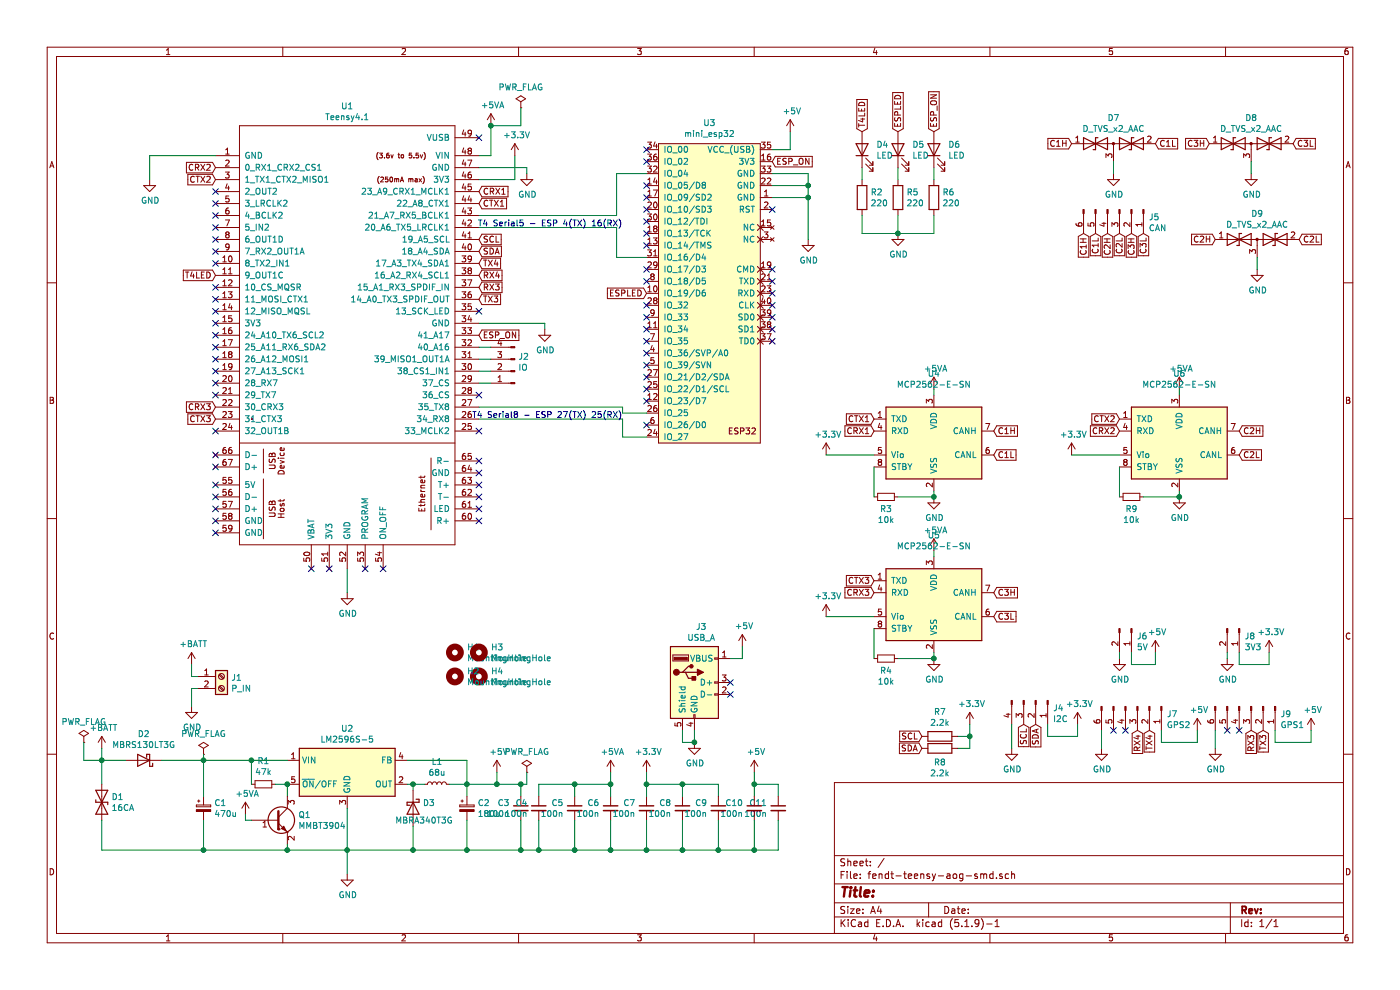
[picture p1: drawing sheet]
EESchema Schematic File Version 4
EELAYER 30 0
EELAYER END
$Descr A4 11693 8268
encoding utf-8
Sheet 1 1
Title ""
Date ""
Rev ""
Comp ""
Comment1 ""
Comment2 ""
Comment3 ""
Comment4 ""
$EndDescr
$Comp
L teensy:Teensy4.1 U1
U 1 1
P 2900 3450
F 0 "U1" H 2900 6015 50  0000 C CNN
F 1 "Teensy4.1" H 2900 5924 50  0000 C CNN
F 2 "teensy:Teensy41" H 2500 3850 50  0001 C CNN
F 3 "" H 2500 3850 50  0001 C CNN
	1    2900 3450
	1    0    0    -1  
$EndComp
NoConn ~ 4000 4350
NoConn ~ 4000 4250
NoConn ~ 4000 4150
NoConn ~ 4000 4050
NoConn ~ 4000 3950
NoConn ~ 4000 3850
NoConn ~ 1800 4450
NoConn ~ 1800 4350
NoConn ~ 1800 4250
NoConn ~ 1800 4150
NoConn ~ 1800 4050
NoConn ~ 1800 3900
NoConn ~ 1800 3800
$Comp
L power:+BATT #PWR01
U 1 1
P 850 6250
F 0 "#PWR01" H 850 6100 50  0001 C CNN
F 1 "+BATT" H 865 6423 50  0000 C CNN
F 2 "" H 850 6250 50  0001 C CNN
F 3 "" H 850 6250 50  0001 C CNN
	1    850  6250
	1    0    0    -1  
$EndComp
Wire Wire Line
	850  7100 850  6850
Wire Wire Line
	850  6250 850  6350
Connection ~ 850  6350
$Comp
L Device:CP_Small C2
U 1 1
P 3900 6750
F 0 "C2" H 3988 6796 50  0000 L CNN
F 1 "180u" H 3988 6705 50  0000 L CNN
F 2 "Capacitor_THT:CP_Radial_D8.0mm_P3.50mm" H 3900 6750 50  0001 C CNN
F 3 "~" H 3900 6750 50  0001 C CNN
	1    3900 6750
	1    0    0    -1  
$EndComp
Wire Wire Line
	850  6350 850  6550
Wire Wire Line
	850  6350 1050 6350
$Comp
L Device:D_Schottky D2
U 1 1
P 1200 6350
F 0 "D2" H 1200 6133 50  0000 C CNN
F 1 "MBRS130LT3G" H 1200 6224 50  0000 C CNN
F 2 "Diode_SMD:D_SMB_Handsoldering" H 1200 6350 50  0001 C CNN
F 3 "~" H 1200 6350 50  0001 C CNN
	1    1200 6350
	-1   0    0    1   
$EndComp
$Comp
L Device:D_TVS D1
U 1 1
P 850 6700
F 0 "D1" V 804 6780 50  0000 L CNN
F 1 "16CA" V 895 6780 50  0000 L CNN
F 2 "Diode_SMD:D_SMB_Handsoldering" H 850 6700 50  0001 C CNN
F 3 "~" H 850 6700 50  0001 C CNN
	1    850  6700
	0    1    1    0   
$EndComp
$Comp
L Device:C_Small C4
U 1 1
P 4500 6750
F 0 "C4" H 4408 6796 50  0000 R CNN
F 1 "100n" H 4408 6705 50  0000 R CNN
F 2 "Capacitor_SMD:C_0805_2012Metric_Pad1.18x1.45mm_HandSolder" H 4500 6750 50  0001 C CNN
F 3 "~" H 4500 6750 50  0001 C CNN
	1    4500 6750
	1    0    0    -1  
$EndComp
$Comp
L Device:L_Small L1
U 1 1
P 3650 6550
F 0 "L1" V 3835 6550 50  0000 C CNN
F 1 "68u" V 3744 6550 50  0000 C CNN
F 2 "Inductor_SMD:L_Fastron_PISR_Handsoldering" H 3650 6550 50  0001 C CNN
F 3 "~" H 3650 6550 50  0001 C CNN
	1    3650 6550
	0    -1   -1   0   
$EndComp
$Comp
L Device:D_Schottky D3
U 1 1
P 3450 6750
F 0 "D3" V 3404 6830 50  0000 L CNN
F 1 "MBRA340T3G" V 3550 6600 50  0000 L CNN
F 2 "Diode_SMD:D_SMA_Handsoldering" H 3450 6750 50  0001 C CNN
F 3 "~" H 3450 6750 50  0001 C CNN
	1    3450 6750
	0    1    1    0   
$EndComp
Wire Wire Line
	1700 6850 1700 7100
Wire Wire Line
	1700 6650 1700 6350
Wire Wire Line
	1350 6350 1700 6350
Wire Wire Line
	850  7100 1700 7100
Wire Wire Line
	2900 6750 2900 7100
Connection ~ 2900 7100
Wire Wire Line
	2900 7100 3450 7100
$Comp
L Device:CP_Small C1
U 1 1
P 1700 6750
F 0 "C1" H 1788 6796 50  0000 L CNN
F 1 "470u" H 1788 6705 50  0000 L CNN
F 2 "Capacitor_THT:CP_Radial_D8.0mm_P5.00mm" H 1700 6750 50  0001 C CNN
F 3 "~" H 1700 6750 50  0001 C CNN
	1    1700 6750
	1    0    0    -1  
$EndComp
Wire Wire Line
	3450 6900 3450 7100
Connection ~ 3450 7100
Wire Wire Line
	3450 7100 3900 7100
Wire Wire Line
	3400 6550 3450 6550
Wire Wire Line
	3450 6600 3450 6550
Connection ~ 3450 6550
Wire Wire Line
	3450 6550 3550 6550
Wire Wire Line
	3750 6550 3900 6550
Wire Wire Line
	3900 6550 3900 6650
Wire Wire Line
	3900 6850 3900 7100
Connection ~ 3900 7100
Wire Wire Line
	3400 6350 3900 6350
Wire Wire Line
	3900 6350 3900 6550
Connection ~ 3900 6550
Wire Wire Line
	2400 7050 2400 7100
Connection ~ 2400 7100
Wire Wire Line
	2400 7100 2900 7100
$Comp
L Device:R_Small R1
U 1 1
P 2200 6550
F 0 "R1" V 2004 6550 50  0000 C CNN
F 1 "47k" V 2095 6550 50  0000 C CNN
F 2 "Resistor_THT:R_Axial_DIN0207_L6.3mm_D2.5mm_P7.62mm_Horizontal" H 2200 6550 50  0001 C CNN
F 3 "~" H 2200 6550 50  0001 C CNN
	1    2200 6550
	0    1    1    0   
$EndComp
Wire Wire Line
	2400 6550 2400 6650
Wire Wire Line
	2100 6550 2100 6350
Connection ~ 2100 6350
Wire Wire Line
	2100 6350 2400 6350
Wire Wire Line
	2300 6550 2400 6550
Connection ~ 1700 6350
Wire Wire Line
	1700 6350 2100 6350
Connection ~ 1700 7100
Wire Wire Line
	1700 7100 2400 7100
Wire Wire Line
	3900 6550 4150 6550
Wire Wire Line
	4500 6550 4500 6650
Wire Wire Line
	4800 6650 4800 6550
Wire Wire Line
	4800 6550 4500 6550
Wire Wire Line
	5100 6650 5100 6550
Wire Wire Line
	5100 6550 4800 6550
Connection ~ 4800 6550
Wire Wire Line
	5100 7100 5100 6850
Wire Wire Line
	3900 7100 4350 7100
Wire Wire Line
	4800 6850 4800 7100
Connection ~ 4800 7100
Wire Wire Line
	4800 7100 5100 7100
Wire Wire Line
	4500 6850 4500 7100
Connection ~ 4500 7100
Wire Wire Line
	4500 7100 4800 7100
$Comp
L ESP32_mini:mini_esp32 U3
U 1 1
P 5900 1150
F 0 "U3" H 5925 1275 50  0000 C CNN
F 1 "mini_esp32" H 5925 1184 50  0000 C CNN
F 2 "ESP32_mini:ESP32_mini" H 6050 1250 50  0001 C CNN
F 3 "" H 6050 1250 50  0001 C CNN
	1    5900 1150
	1    0    0    -1  
$EndComp
$Comp
L power:+5V #PWR010
U 1 1
P 4150 6450
F 0 "#PWR010" H 4150 6300 50  0001 C CNN
F 1 "+5V" H 4165 6623 50  0000 C CNN
F 2 "" H 4150 6450 50  0001 C CNN
F 3 "" H 4150 6450 50  0001 C CNN
	1    4150 6450
	1    0    0    -1  
$EndComp
Wire Wire Line
	4150 6450 4150 6550
Connection ~ 4150 6550
Wire Wire Line
	4150 6550 4350 6550
Text GLabel 4000 1600 2    50   Input ~ 0
CRX1
Text GLabel 4000 1700 2    50   Input ~ 0
CTX1
Text GLabel 1800 1400 0    50   Input ~ 0
CRX2
Text GLabel 1800 1500 0    50   Input ~ 0
CTX2
Text GLabel 1800 3400 0    50   Input ~ 0
CRX3
Text GLabel 1800 3500 0    50   Input ~ 0
CTX3
Text GLabel 4000 2200 2    50   Input ~ 0
TX4
Text GLabel 4000 2300 2    50   Input ~ 0
RX4
Text GLabel 4000 2400 2    50   Input ~ 0
RX3
Text GLabel 4000 2500 2    50   Input ~ 0
TX3
Text GLabel 4000 2000 2    50   Input ~ 0
SCL
Text GLabel 4000 2100 2    50   Input ~ 0
SDA
$Comp
L Connector:Conn_01x06_Male J9
U 1 1
P 10450 5900
F 0 "J9" V 10512 6144 50  0000 L CNN
F 1 "GPS1" V 10603 6144 50  0000 L CNN
F 2 "Connector_JST:JST_XH_B6B-XH-A_1x06_P2.50mm_Vertical" H 10450 5900 50  0001 C CNN
F 3 "~" H 10450 5900 50  0001 C CNN
	1    10450 5900
	0    1    1    0   
$EndComp
$Comp
L Connector:Conn_01x04_Male J4
U 1 1
P 8650 5850
F 0 "J4" V 8712 5994 50  0000 L CNN
F 1 "I2C" V 8803 5994 50  0000 L CNN
F 2 "Connector_JST:JST_XH_B4B-XH-A_1x04_P2.50mm_Vertical" H 8650 5850 50  0001 C CNN
F 3 "~" H 8650 5850 50  0001 C CNN
	1    8650 5850
	0    1    1    0   
$EndComp
$Comp
L power:+5V #PWR044
U 1 1
P 10950 6100
F 0 "#PWR044" H 10950 5950 50  0001 C CNN
F 1 "+5V" H 10965 6273 50  0000 C CNN
F 2 "" H 10950 6100 50  0001 C CNN
F 3 "" H 10950 6100 50  0001 C CNN
	1    10950 6100
	1    0    0    -1  
$EndComp
Wire Wire Line
	10650 6100 10650 6200
Wire Wire Line
	10650 6200 10950 6200
Wire Wire Line
	10950 6200 10950 6100
$Comp
L power:GND #PWR039
U 1 1
P 10150 6250
F 0 "#PWR039" H 10150 6000 50  0001 C CNN
F 1 "GND" H 10155 6077 50  0000 C CNN
F 2 "" H 10150 6250 50  0001 C CNN
F 3 "" H 10150 6250 50  0001 C CNN
	1    10150 6250
	1    0    0    -1  
$EndComp
Wire Wire Line
	10150 6100 10150 6250
NoConn ~ 10350 6100
NoConn ~ 10250 6100
Text GLabel 10550 6100 3    50   Input ~ 0
TX3
Text GLabel 10450 6100 3    50   Input ~ 0
RX3
$Comp
L Connector:Conn_01x06_Male J7
U 1 1
P 9500 5900
F 0 "J7" V 9562 6144 50  0000 L CNN
F 1 "GPS2" V 9653 6144 50  0000 L CNN
F 2 "Connector_JST:JST_XH_B6B-XH-A_1x06_P2.50mm_Vertical" H 9500 5900 50  0001 C CNN
F 3 "~" H 9500 5900 50  0001 C CNN
	1    9500 5900
	0    1    1    0   
$EndComp
$Comp
L power:+5V #PWR038
U 1 1
P 10000 6100
F 0 "#PWR038" H 10000 5950 50  0001 C CNN
F 1 "+5V" H 10015 6273 50  0000 C CNN
F 2 "" H 10000 6100 50  0001 C CNN
F 3 "" H 10000 6100 50  0001 C CNN
	1    10000 6100
	1    0    0    -1  
$EndComp
Wire Wire Line
	9700 6100 9700 6200
Wire Wire Line
	9700 6200 10000 6200
Wire Wire Line
	10000 6200 10000 6100
$Comp
L power:GND #PWR032
U 1 1
P 9200 6250
F 0 "#PWR032" H 9200 6000 50  0001 C CNN
F 1 "GND" H 9205 6077 50  0000 C CNN
F 2 "" H 9200 6250 50  0001 C CNN
F 3 "" H 9200 6250 50  0001 C CNN
	1    9200 6250
	1    0    0    -1  
$EndComp
Wire Wire Line
	9200 6100 9200 6250
NoConn ~ 9400 6100
NoConn ~ 9300 6100
Text GLabel 9600 6100 3    50   Input ~ 0
TX4
Text GLabel 9500 6100 3    50   Input ~ 0
RX4
$Comp
L power:GND #PWR02
U 1 1
P 1250 1500
F 0 "#PWR02" H 1250 1250 50  0001 C CNN
F 1 "GND" H 1255 1327 50  0000 C CNN
F 2 "" H 1250 1500 50  0001 C CNN
F 3 "" H 1250 1500 50  0001 C CNN
	1    1250 1500
	1    0    0    -1  
$EndComp
Wire Wire Line
	1800 1300 1250 1300
Wire Wire Line
	1250 1300 1250 1500
$Comp
L power:GND #PWR012
U 1 1
P 4400 1450
F 0 "#PWR012" H 4400 1200 50  0001 C CNN
F 1 "GND" H 4405 1277 50  0000 C CNN
F 2 "" H 4400 1450 50  0001 C CNN
F 3 "" H 4400 1450 50  0001 C CNN
	1    4400 1450
	1    0    0    -1  
$EndComp
Wire Wire Line
	4000 1400 4400 1400
Wire Wire Line
	4400 1400 4400 1450
$Comp
L power:+3.3V #PWR011
U 1 1
P 4300 1300
F 0 "#PWR011" H 4300 1150 50  0001 C CNN
F 1 "+3.3V" H 4315 1473 50  0000 C CNN
F 2 "" H 4300 1300 50  0001 C CNN
F 3 "" H 4300 1300 50  0001 C CNN
	1    4300 1300
	1    0    0    -1  
$EndComp
Wire Wire Line
	4000 1800 5150 1800
Wire Wire Line
	5150 1800 5150 1450
Wire Wire Line
	5150 1450 5400 1450
Wire Wire Line
	4000 1900 5150 1900
Wire Wire Line
	5150 1900 5150 2150
Wire Wire Line
	5150 2150 5400 2150
Text Notes 5200 1900 2    50   ~ 0
T4 Serial5 - ESP 4(TX) 16(RX)
Text GLabel 8650 6050 3    50   Input ~ 0
SDA
Text GLabel 8550 6050 3    50   Input ~ 0
SCL
$Comp
L power:GND #PWR029
U 1 1
P 8450 6250
F 0 "#PWR029" H 8450 6000 50  0001 C CNN
F 1 "GND" H 8455 6077 50  0000 C CNN
F 2 "" H 8450 6250 50  0001 C CNN
F 3 "" H 8450 6250 50  0001 C CNN
	1    8450 6250
	1    0    0    -1  
$EndComp
Wire Wire Line
	8450 6050 8450 6250
$Comp
L power:+3.3V #PWR031
U 1 1
P 9000 6050
F 0 "#PWR031" H 9000 5900 50  0001 C CNN
F 1 "+3.3V" H 9015 6223 50  0000 C CNN
F 2 "" H 9000 6050 50  0001 C CNN
F 3 "" H 9000 6050 50  0001 C CNN
	1    9000 6050
	1    0    0    -1  
$EndComp
Wire Wire Line
	8750 6050 8750 6150
Wire Wire Line
	8750 6150 9000 6150
Wire Wire Line
	9000 6150 9000 6050
Text GLabel 7700 6250 0    50   Input ~ 0
SDA
Text GLabel 7700 6150 0    50   Input ~ 0
SCL
$Comp
L Device:R R7
U 1 1
P 7850 6150
F 0 "R7" V 7643 6150 50  0000 C CNN
F 1 "2.2k" V 7734 6150 50  0000 C CNN
F 2 "Resistor_THT:R_Axial_DIN0207_L6.3mm_D2.5mm_P7.62mm_Horizontal" V 7780 6150 50  0001 C CNN
F 3 "~" H 7850 6150 50  0001 C CNN
	1    7850 6150
	0    1    1    0   
$EndComp
$Comp
L Device:R R8
U 1 1
P 7850 6250
F 0 "R8" V 7965 6250 50  0000 C CNN
F 1 "2.2k" V 8056 6250 50  0000 C CNN
F 2 "Resistor_THT:R_Axial_DIN0207_L6.3mm_D2.5mm_P7.62mm_Horizontal" V 7780 6250 50  0001 C CNN
F 3 "~" H 7850 6250 50  0001 C CNN
	1    7850 6250
	0    1    1    0   
$EndComp
$Comp
L power:+3.3V #PWR028
U 1 1
P 8100 6050
F 0 "#PWR028" H 8100 5900 50  0001 C CNN
F 1 "+3.3V" H 8115 6223 50  0000 C CNN
F 2 "" H 8100 6050 50  0001 C CNN
F 3 "" H 8100 6050 50  0001 C CNN
	1    8100 6050
	1    0    0    -1  
$EndComp
Wire Wire Line
	8000 6150 8100 6150
Wire Wire Line
	8100 6150 8100 6050
Wire Wire Line
	8000 6250 8100 6250
Wire Wire Line
	8100 6250 8100 6150
Connection ~ 8100 6150
Wire Wire Line
	4000 3400 5200 3400
Wire Wire Line
	5200 3400 5200 3450
Wire Wire Line
	5200 3450 5400 3450
Wire Wire Line
	4000 3500 5200 3500
Wire Wire Line
	5200 3500 5200 3650
Wire Wire Line
	5200 3650 5400 3650
Text Notes 5200 3500 2    50   ~ 0
T4 Serial8 - ESP 27(TX) 25(RX)
$Comp
L power:GND #PWR013
U 1 1
P 4550 2750
F 0 "#PWR013" H 4550 2500 50  0001 C CNN
F 1 "GND" H 4555 2577 50  0000 C CNN
F 2 "" H 4550 2750 50  0001 C CNN
F 3 "" H 4550 2750 50  0001 C CNN
	1    4550 2750
	1    0    0    -1  
$EndComp
Wire Wire Line
	4000 2700 4550 2700
Wire Wire Line
	4550 2700 4550 2750
Text GLabel 6450 1350 2    50   Input ~ 0
ESP_ON
Text GLabel 4000 2800 2    50   Input ~ 0
ESP_ON
$Comp
L power:GND #PWR020
U 1 1
P 6750 2000
F 0 "#PWR020" H 6750 1750 50  0001 C CNN
F 1 "GND" H 6755 1827 50  0000 C CNN
F 2 "" H 6750 2000 50  0001 C CNN
F 3 "" H 6750 2000 50  0001 C CNN
	1    6750 2000
	1    0    0    -1  
$EndComp
Wire Wire Line
	6450 1450 6750 1450
Wire Wire Line
	6750 1450 6750 1550
Wire Wire Line
	6450 1550 6750 1550
Connection ~ 6750 1550
Wire Wire Line
	6750 1550 6750 1650
Wire Wire Line
	6450 1650 6750 1650
Connection ~ 6750 1650
Wire Wire Line
	6750 1650 6750 2000
$Comp
L power:+5V #PWR019
U 1 1
P 6600 1100
F 0 "#PWR019" H 6600 950 50  0001 C CNN
F 1 "+5V" H 6615 1273 50  0000 C CNN
F 2 "" H 6600 1100 50  0001 C CNN
F 3 "" H 6600 1100 50  0001 C CNN
	1    6600 1100
	1    0    0    -1  
$EndComp
Wire Wire Line
	6450 1250 6600 1250
Wire Wire Line
	6600 1250 6600 1100
Wire Wire Line
	4000 1500 4300 1500
NoConn ~ 4000 2600
NoConn ~ 4000 3300
NoConn ~ 4000 3600
NoConn ~ 1800 3600
NoConn ~ 1800 3300
NoConn ~ 1800 3200
NoConn ~ 1800 3100
NoConn ~ 1800 3000
NoConn ~ 1800 2900
NoConn ~ 1800 2800
NoConn ~ 1800 2600
NoConn ~ 1800 2500
NoConn ~ 1800 2400
NoConn ~ 1800 2200
NoConn ~ 1800 2100
NoConn ~ 1800 2000
NoConn ~ 1800 1900
NoConn ~ 1800 1800
NoConn ~ 1800 1700
NoConn ~ 1800 1600
NoConn ~ 5400 3550
NoConn ~ 5400 3350
NoConn ~ 5400 3250
NoConn ~ 5400 3150
NoConn ~ 5400 3050
NoConn ~ 5400 2950
NoConn ~ 5400 2850
NoConn ~ 5400 2750
NoConn ~ 5400 2650
NoConn ~ 5400 2550
NoConn ~ 5400 2350
NoConn ~ 5400 2250
NoConn ~ 5400 2050
NoConn ~ 5400 1950
NoConn ~ 5400 1850
NoConn ~ 5400 1750
NoConn ~ 5400 1650
NoConn ~ 5400 1550
NoConn ~ 5400 1350
NoConn ~ 5400 1250
Text GLabel 5400 2450 0    50   Input ~ 0
ESPLED
Text GLabel 1800 2300 0    50   Input ~ 0
T4LED
$Comp
L Device:LED D4
U 1 1
P 7200 1250
F 0 "D4" V 7239 1132 50  0000 R CNN
F 1 "LED" V 7148 1132 50  0000 R CNN
F 2 "LED_SMD:LED_1206_3216Metric_Pad1.42x1.75mm_HandSolder" H 7200 1250 50  0001 C CNN
F 3 "~" H 7200 1250 50  0001 C CNN
	1    7200 1250
	0    -1   -1   0   
$EndComp
$Comp
L Device:LED D5
U 1 1
P 7500 1250
F 0 "D5" V 7539 1132 50  0000 R CNN
F 1 "LED" V 7448 1132 50  0000 R CNN
F 2 "LED_SMD:LED_1206_3216Metric_Pad1.42x1.75mm_HandSolder" H 7500 1250 50  0001 C CNN
F 3 "~" H 7500 1250 50  0001 C CNN
	1    7500 1250
	0    -1   -1   0   
$EndComp
$Comp
L Device:LED D6
U 1 1
P 7800 1250
F 0 "D6" V 7839 1132 50  0000 R CNN
F 1 "LED" V 7748 1132 50  0000 R CNN
F 2 "LED_SMD:LED_1206_3216Metric_Pad1.42x1.75mm_HandSolder" H 7800 1250 50  0001 C CNN
F 3 "~" H 7800 1250 50  0001 C CNN
	1    7800 1250
	0    -1   -1   0   
$EndComp
Text GLabel 7200 1100 1    50   Input ~ 0
T4LED
Text GLabel 7500 1100 1    50   Input ~ 0
ESPLED
Text GLabel 7800 1100 1    50   Input ~ 0
ESP_ON
$Comp
L Device:R R2
U 1 1
P 7200 1650
F 0 "R2" H 7270 1696 50  0000 L CNN
F 1 "220" H 7270 1605 50  0000 L CNN
F 2 "Resistor_THT:R_Axial_DIN0207_L6.3mm_D2.5mm_P7.62mm_Horizontal" V 7130 1650 50  0001 C CNN
F 3 "~" H 7200 1650 50  0001 C CNN
	1    7200 1650
	1    0    0    -1  
$EndComp
$Comp
L Device:R R5
U 1 1
P 7500 1650
F 0 "R5" H 7570 1696 50  0000 L CNN
F 1 "220" H 7570 1605 50  0000 L CNN
F 2 "Resistor_THT:R_Axial_DIN0207_L6.3mm_D2.5mm_P7.62mm_Horizontal" V 7430 1650 50  0001 C CNN
F 3 "~" H 7500 1650 50  0001 C CNN
	1    7500 1650
	1    0    0    -1  
$EndComp
$Comp
L Device:R R6
U 1 1
P 7800 1650
F 0 "R6" H 7870 1696 50  0000 L CNN
F 1 "220" H 7870 1605 50  0000 L CNN
F 2 "Resistor_THT:R_Axial_DIN0207_L6.3mm_D2.5mm_P7.62mm_Horizontal" V 7730 1650 50  0001 C CNN
F 3 "~" H 7800 1650 50  0001 C CNN
	1    7800 1650
	1    0    0    -1  
$EndComp
Wire Wire Line
	7200 1400 7200 1500
Wire Wire Line
	7500 1400 7500 1500
Wire Wire Line
	7800 1400 7800 1500
$Comp
L power:GND #PWR023
U 1 1
P 7500 1950
F 0 "#PWR023" H 7500 1700 50  0001 C CNN
F 1 "GND" H 7505 1777 50  0000 C CNN
F 2 "" H 7500 1950 50  0001 C CNN
F 3 "" H 7500 1950 50  0001 C CNN
	1    7500 1950
	1    0    0    -1  
$EndComp
Wire Wire Line
	7200 1800 7200 1950
Wire Wire Line
	7200 1950 7500 1950
Wire Wire Line
	7500 1800 7500 1950
Connection ~ 7500 1950
Wire Wire Line
	7500 1950 7800 1950
Wire Wire Line
	7800 1950 7800 1800
NoConn ~ 6450 2850
NoConn ~ 6450 2750
NoConn ~ 6450 2650
NoConn ~ 6450 2550
NoConn ~ 6450 2450
NoConn ~ 6450 2350
NoConn ~ 6450 2250
NoConn ~ 6450 1750
$Comp
L power:GND #PWR037
U 1 1
P 9850 4150
F 0 "#PWR037" H 9850 3900 50  0001 C CNN
F 1 "GND" H 9855 3977 50  0000 C CNN
F 2 "" H 9850 4150 50  0001 C CNN
F 3 "" H 9850 4150 50  0001 C CNN
	1    9850 4150
	1    0    0    -1  
$EndComp
Wire Wire Line
	9850 4100 9850 4150
$Comp
L power:+5VA #PWR09
U 1 1
P 4100 1050
F 0 "#PWR09" H 4100 900 50  0001 C CNN
F 1 "+5VA" H 4115 1223 50  0000 C CNN
F 2 "" H 4100 1050 50  0001 C CNN
F 3 "" H 4100 1050 50  0001 C CNN
	1    4100 1050
	1    0    0    -1  
$EndComp
$Comp
L power:+5VA #PWR06
U 1 1
P 2050 6800
F 0 "#PWR06" H 2050 6650 50  0001 C CNN
F 1 "+5VA" H 2065 6973 50  0000 C CNN
F 2 "" H 2050 6800 50  0001 C CNN
F 3 "" H 2050 6800 50  0001 C CNN
	1    2050 6800
	1    0    0    -1  
$EndComp
Wire Wire Line
	2050 6800 2050 6850
Wire Wire Line
	2050 6850 2100 6850
$Comp
L power:+5VA #PWR036
U 1 1
P 9850 3250
F 0 "#PWR036" H 9850 3100 50  0001 C CNN
F 1 "+5VA" H 9865 3423 50  0000 C CNN
F 2 "" H 9850 3250 50  0001 C CNN
F 3 "" H 9850 3250 50  0001 C CNN
	1    9850 3250
	1    0    0    -1  
$EndComp
Wire Wire Line
	9850 3250 9850 3300
$Comp
L Device:R_Small R9
U 1 1
P 9450 4150
F 0 "R9" V 9346 4150 50  0000 C CNN
F 1 "10k" V 9255 4150 50  0000 C CNN
F 2 "Resistor_THT:R_Axial_DIN0207_L6.3mm_D2.5mm_P7.62mm_Horizontal" H 9450 4150 50  0001 C CNN
F 3 "~" H 9450 4150 50  0001 C CNN
	1    9450 4150
	0    -1   -1   0   
$EndComp
Wire Wire Line
	9350 3900 9350 4150
Wire Wire Line
	9550 4150 9850 4150
Connection ~ 9850 4150
$Comp
L power:+3.3V #PWR030
U 1 1
P 8950 3800
F 0 "#PWR030" H 8950 3650 50  0001 C CNN
F 1 "+3.3V" H 8965 3973 50  0000 C CNN
F 2 "" H 8950 3800 50  0001 C CNN
F 3 "" H 8950 3800 50  0001 C CNN
	1    8950 3800
	1    0    0    -1  
$EndComp
Text GLabel 9350 3500 0    50   Input ~ 0
CTX2
Text GLabel 9350 3600 0    50   Input ~ 0
CRX2
Wire Wire Line
	8950 3800 9350 3800
$Comp
L power:GND #PWR025
U 1 1
P 7800 4150
F 0 "#PWR025" H 7800 3900 50  0001 C CNN
F 1 "GND" H 7805 3977 50  0000 C CNN
F 2 "" H 7800 4150 50  0001 C CNN
F 3 "" H 7800 4150 50  0001 C CNN
	1    7800 4150
	1    0    0    -1  
$EndComp
Wire Wire Line
	7800 4100 7800 4150
$Comp
L power:+5VA #PWR024
U 1 1
P 7800 3250
F 0 "#PWR024" H 7800 3100 50  0001 C CNN
F 1 "+5VA" H 7815 3423 50  0000 C CNN
F 2 "" H 7800 3250 50  0001 C CNN
F 3 "" H 7800 3250 50  0001 C CNN
	1    7800 3250
	1    0    0    -1  
$EndComp
Wire Wire Line
	7800 3250 7800 3300
$Comp
L Device:R_Small R3
U 1 1
P 7400 4150
F 0 "R3" V 7296 4150 50  0000 C CNN
F 1 "10k" V 7205 4150 50  0000 C CNN
F 2 "Resistor_THT:R_Axial_DIN0207_L6.3mm_D2.5mm_P7.62mm_Horizontal" H 7400 4150 50  0001 C CNN
F 3 "~" H 7400 4150 50  0001 C CNN
	1    7400 4150
	0    -1   -1   0   
$EndComp
Wire Wire Line
	7300 3900 7300 4150
Wire Wire Line
	7500 4150 7800 4150
Connection ~ 7800 4150
$Comp
L power:+3.3V #PWR021
U 1 1
P 6900 3800
F 0 "#PWR021" H 6900 3650 50  0001 C CNN
F 1 "+3.3V" H 6915 3973 50  0000 C CNN
F 2 "" H 6900 3800 50  0001 C CNN
F 3 "" H 6900 3800 50  0001 C CNN
	1    6900 3800
	1    0    0    -1  
$EndComp
Text GLabel 7300 3500 0    50   Input ~ 0
CTX1
Text GLabel 7300 3600 0    50   Input ~ 0
CRX1
Wire Wire Line
	6900 3800 7300 3800
$Comp
L power:GND #PWR027
U 1 1
P 7800 5500
F 0 "#PWR027" H 7800 5250 50  0001 C CNN
F 1 "GND" H 7805 5327 50  0000 C CNN
F 2 "" H 7800 5500 50  0001 C CNN
F 3 "" H 7800 5500 50  0001 C CNN
	1    7800 5500
	1    0    0    -1  
$EndComp
Wire Wire Line
	7800 5450 7800 5500
$Comp
L power:+5VA #PWR026
U 1 1
P 7800 4600
F 0 "#PWR026" H 7800 4450 50  0001 C CNN
F 1 "+5VA" H 7815 4773 50  0000 C CNN
F 2 "" H 7800 4600 50  0001 C CNN
F 3 "" H 7800 4600 50  0001 C CNN
	1    7800 4600
	1    0    0    -1  
$EndComp
Wire Wire Line
	7800 4600 7800 4650
$Comp
L Device:R_Small R4
U 1 1
P 7400 5500
F 0 "R4" V 7296 5500 50  0000 C CNN
F 1 "10k" V 7205 5500 50  0000 C CNN
F 2 "Resistor_THT:R_Axial_DIN0207_L6.3mm_D2.5mm_P7.62mm_Horizontal" H 7400 5500 50  0001 C CNN
F 3 "~" H 7400 5500 50  0001 C CNN
	1    7400 5500
	0    -1   -1   0   
$EndComp
Wire Wire Line
	7300 5250 7300 5500
Wire Wire Line
	7500 5500 7800 5500
Connection ~ 7800 5500
$Comp
L power:+3.3V #PWR022
U 1 1
P 6900 5150
F 0 "#PWR022" H 6900 5000 50  0001 C CNN
F 1 "+3.3V" H 6915 5323 50  0000 C CNN
F 2 "" H 6900 5150 50  0001 C CNN
F 3 "" H 6900 5150 50  0001 C CNN
	1    6900 5150
	1    0    0    -1  
$EndComp
Text GLabel 7300 4850 0    50   Input ~ 0
CTX3
Text GLabel 7300 4950 0    50   Input ~ 0
CRX3
Wire Wire Line
	6900 5150 7300 5150
$Comp
L Connector:Screw_Terminal_01x02 J1
U 1 1
P 1850 5650
F 0 "J1" H 1930 5642 50  0000 L CNN
F 1 "P_IN" H 1930 5551 50  0000 L CNN
F 2 "TerminalBlock_RND:TerminalBlock_RND_205-00276_1x02_P5.00mm_Vertical" H 1850 5650 50  0001 C CNN
F 3 "~" H 1850 5650 50  0001 C CNN
	1    1850 5650
	1    0    0    -1  
$EndComp
$Comp
L power:GND #PWR04
U 1 1
P 1600 5900
F 0 "#PWR04" H 1600 5650 50  0001 C CNN
F 1 "GND" H 1605 5727 50  0000 C CNN
F 2 "" H 1600 5900 50  0001 C CNN
F 3 "" H 1600 5900 50  0001 C CNN
	1    1600 5900
	1    0    0    -1  
$EndComp
Wire Wire Line
	1600 5900 1600 5750
Wire Wire Line
	1600 5750 1650 5750
$Comp
L power:+BATT #PWR03
U 1 1
P 1600 5550
F 0 "#PWR03" H 1600 5400 50  0001 C CNN
F 1 "+BATT" H 1615 5723 50  0000 C CNN
F 2 "" H 1600 5550 50  0001 C CNN
F 3 "" H 1600 5550 50  0001 C CNN
	1    1600 5550
	1    0    0    -1  
$EndComp
Wire Wire Line
	1600 5550 1600 5650
Wire Wire Line
	1600 5650 1650 5650
$Comp
L power:GND #PWR07
U 1 1
P 2900 4950
F 0 "#PWR07" H 2900 4700 50  0001 C CNN
F 1 "GND" H 2905 4777 50  0000 C CNN
F 2 "" H 2900 4950 50  0001 C CNN
F 3 "" H 2900 4950 50  0001 C CNN
	1    2900 4950
	1    0    0    -1  
$EndComp
Wire Wire Line
	2900 4750 2900 4950
NoConn ~ 3200 4750
NoConn ~ 3050 4750
NoConn ~ 2750 4750
NoConn ~ 2600 4750
$Comp
L Connector:Conn_01x04_Male J2
U 1 1
P 4300 3100
F 0 "J2" H 4272 2982 50  0000 R CNN
F 1 "IO" H 4272 3073 50  0000 R CNN
F 2 "Connector_JST:JST_XH_B4B-XH-A_1x04_P2.50mm_Vertical" H 4300 3100 50  0001 C CNN
F 3 "~" H 4300 3100 50  0001 C CNN
	1    4300 3100
	-1   0    0    1   
$EndComp
Wire Wire Line
	4000 2900 4100 2900
Wire Wire Line
	4000 3000 4100 3000
Wire Wire Line
	4000 3100 4100 3100
Wire Wire Line
	4000 3200 4100 3200
$Comp
L Connector:Conn_01x02_Male J6
U 1 1
P 9450 5250
F 0 "J6" V 9512 5294 50  0000 L CNN
F 1 "5V" V 9603 5294 50  0000 L CNN
F 2 "Connector_JST:JST_XH_B2B-XH-A_1x02_P2.50mm_Vertical" H 9450 5250 50  0001 C CNN
F 3 "~" H 9450 5250 50  0001 C CNN
	1    9450 5250
	0    1    1    0   
$EndComp
$Comp
L Connector:Conn_01x02_Male J8
U 1 1
P 10350 5250
F 0 "J8" V 10412 5294 50  0000 L CNN
F 1 "3V3" V 10503 5294 50  0000 L CNN
F 2 "Connector_JST:JST_XH_B2B-XH-A_1x02_P2.50mm_Vertical" H 10350 5250 50  0001 C CNN
F 3 "~" H 10350 5250 50  0001 C CNN
	1    10350 5250
	0    1    1    0   
$EndComp
$Comp
L power:GND #PWR040
U 1 1
P 10250 5500
F 0 "#PWR040" H 10250 5250 50  0001 C CNN
F 1 "GND" H 10255 5327 50  0000 C CNN
F 2 "" H 10250 5500 50  0001 C CNN
F 3 "" H 10250 5500 50  0001 C CNN
	1    10250 5500
	1    0    0    -1  
$EndComp
Wire Wire Line
	10250 5450 10250 5500
$Comp
L power:GND #PWR034
U 1 1
P 9350 5500
F 0 "#PWR034" H 9350 5250 50  0001 C CNN
F 1 "GND" H 9355 5327 50  0000 C CNN
F 2 "" H 9350 5500 50  0001 C CNN
F 3 "" H 9350 5500 50  0001 C CNN
	1    9350 5500
	1    0    0    -1  
$EndComp
Wire Wire Line
	9350 5450 9350 5500
Wire Wire Line
	9650 5450 9650 5550
Wire Wire Line
	9650 5550 9450 5550
Wire Wire Line
	9450 5550 9450 5450
$Comp
L power:+3.3V #PWR043
U 1 1
P 10600 5450
F 0 "#PWR043" H 10600 5300 50  0001 C CNN
F 1 "+3.3V" H 10615 5623 50  0000 C CNN
F 2 "" H 10600 5450 50  0001 C CNN
F 3 "" H 10600 5450 50  0001 C CNN
	1    10600 5450
	1    0    0    -1  
$EndComp
Wire Wire Line
	10600 5450 10600 5550
Wire Wire Line
	10600 5550 10350 5550
Wire Wire Line
	10350 5550 10350 5450
$Comp
L power:+5V #PWR035
U 1 1
P 9650 5450
F 0 "#PWR035" H 9650 5300 50  0001 C CNN
F 1 "+5V" H 9665 5623 50  0000 C CNN
F 2 "" H 9650 5450 50  0001 C CNN
F 3 "" H 9650 5450 50  0001 C CNN
	1    9650 5450
	1    0    0    -1  
$EndComp
Wire Wire Line
	4300 1300 4300 1500
$Comp
L power:GND #PWR08
U 1 1
P 2900 7300
F 0 "#PWR08" H 2900 7050 50  0001 C CNN
F 1 "GND" H 2905 7127 50  0000 C CNN
F 2 "" H 2900 7300 50  0001 C CNN
F 3 "" H 2900 7300 50  0001 C CNN
	1    2900 7300
	1    0    0    -1  
$EndComp
Wire Wire Line
	2900 7100 2900 7300
$Comp
L power:PWR_FLAG #FLG03
U 1 1
P 4400 6450
F 0 "#FLG03" H 4400 6525 50  0001 C CNN
F 1 "PWR_FLAG" H 4400 6623 50  0000 C CNN
F 2 "" H 4400 6450 50  0001 C CNN
F 3 "~" H 4400 6450 50  0001 C CNN
	1    4400 6450
	1    0    0    -1  
$EndComp
Wire Wire Line
	4400 6450 4400 6550
$Comp
L power:PWR_FLAG #FLG02
U 1 1
P 1700 6300
F 0 "#FLG02" H 1700 6375 50  0001 C CNN
F 1 "PWR_FLAG" H 1700 6473 50  0000 C CNN
F 2 "" H 1700 6300 50  0001 C CNN
F 3 "~" H 1700 6300 50  0001 C CNN
	1    1700 6300
	1    0    0    -1  
$EndComp
Wire Wire Line
	1700 6300 1700 6350
$Comp
L power:PWR_FLAG #FLG01
U 1 1
P 700 6200
F 0 "#FLG01" H 700 6275 50  0001 C CNN
F 1 "PWR_FLAG" H 700 6373 50  0000 C CNN
F 2 "" H 700 6200 50  0001 C CNN
F 3 "~" H 700 6200 50  0001 C CNN
	1    700  6200
	1    0    0    -1  
$EndComp
Wire Wire Line
	700  6200 700  6350
Wire Wire Line
	700  6350 850  6350
$Comp
L Device:C_Small C5
U 1 1
P 4800 6750
F 0 "C5" H 4708 6796 50  0000 R CNN
F 1 "100n" H 4708 6705 50  0000 R CNN
F 2 "Capacitor_SMD:C_0805_2012Metric_Pad1.18x1.45mm_HandSolder" H 4800 6750 50  0001 C CNN
F 3 "~" H 4800 6750 50  0001 C CNN
	1    4800 6750
	1    0    0    -1  
$EndComp
$Comp
L Device:C_Small C6
U 1 1
P 5100 6750
F 0 "C6" H 5008 6796 50  0000 R CNN
F 1 "100n" H 5008 6705 50  0000 R CNN
F 2 "Capacitor_SMD:C_0805_2012Metric_Pad1.18x1.45mm_HandSolder" H 5100 6750 50  0001 C CNN
F 3 "~" H 5100 6750 50  0001 C CNN
	1    5100 6750
	1    0    0    -1  
$EndComp
$Comp
L Device:C_Small C7
U 1 1
P 5400 6750
F 0 "C7" H 5308 6796 50  0000 R CNN
F 1 "100n" H 5308 6705 50  0000 R CNN
F 2 "Capacitor_SMD:C_0805_2012Metric_Pad1.18x1.45mm_HandSolder" H 5400 6750 50  0001 C CNN
F 3 "~" H 5400 6750 50  0001 C CNN
	1    5400 6750
	1    0    0    -1  
$EndComp
$Comp
L Device:C_Small C8
U 1 1
P 5700 6750
F 0 "C8" H 5608 6796 50  0000 R CNN
F 1 "100n" H 5608 6705 50  0000 R CNN
F 2 "Capacitor_SMD:C_0805_2012Metric_Pad1.18x1.45mm_HandSolder" H 5700 6750 50  0001 C CNN
F 3 "~" H 5700 6750 50  0001 C CNN
	1    5700 6750
	1    0    0    -1  
$EndComp
$Comp
L Device:C_Small C9
U 1 1
P 6000 6750
F 0 "C9" H 5908 6796 50  0000 R CNN
F 1 "100n" H 5908 6705 50  0000 R CNN
F 2 "Capacitor_SMD:C_0805_2012Metric_Pad1.18x1.45mm_HandSolder" H 6000 6750 50  0001 C CNN
F 3 "~" H 6000 6750 50  0001 C CNN
	1    6000 6750
	1    0    0    -1  
$EndComp
Wire Wire Line
	5400 6550 5400 6650
Wire Wire Line
	5400 6550 5700 6550
Wire Wire Line
	5700 6550 5700 6650
Wire Wire Line
	5700 6550 6000 6550
Wire Wire Line
	6000 6550 6000 6650
Connection ~ 5700 6550
Wire Wire Line
	5400 7100 5400 6850
Wire Wire Line
	5400 7100 5700 7100
Wire Wire Line
	5700 7100 5700 6850
Wire Wire Line
	5700 7100 6000 7100
Wire Wire Line
	6000 7100 6000 6850
Connection ~ 5700 7100
$Comp
L Connector:USB_A J3
U 1 1
P 5800 5700
F 0 "J3" H 5857 6167 50  0000 C CNN
F 1 "USB_A" H 5857 6076 50  0000 C CNN
F 2 "Connector_USB:USB_A_CONNFLY_DS1095-WNR0" H 5950 5650 50  0001 C CNN
F 3 " ~" H 5950 5650 50  0001 C CNN
	1    5800 5700
	1    0    0    -1  
$EndComp
$Comp
L power:GND #PWR016
U 1 1
P 5800 6200
F 0 "#PWR016" H 5800 5950 50  0001 C CNN
F 1 "GND" H 5805 6027 50  0000 C CNN
F 2 "" H 5800 6200 50  0001 C CNN
F 3 "" H 5800 6200 50  0001 C CNN
	1    5800 6200
	1    0    0    -1  
$EndComp
Wire Wire Line
	5700 6100 5700 6200
Wire Wire Line
	5700 6200 5800 6200
Wire Wire Line
	5800 6100 5800 6200
Connection ~ 5800 6200
$Comp
L power:+5V #PWR017
U 1 1
P 6200 5400
F 0 "#PWR017" H 6200 5250 50  0001 C CNN
F 1 "+5V" H 6215 5573 50  0000 C CNN
F 2 "" H 6200 5400 50  0001 C CNN
F 3 "" H 6200 5400 50  0001 C CNN
	1    6200 5400
	1    0    0    -1  
$EndComp
Wire Wire Line
	6200 5400 6200 5500
Wire Wire Line
	6200 5500 6100 5500
NoConn ~ 6100 5700
NoConn ~ 6100 5800
Text GLabel 8300 3600 2    50   Input ~ 0
C1H
Text GLabel 8300 3800 2    50   Input ~ 0
C1L
Text GLabel 8300 4950 2    50   Input ~ 0
C3H
Text GLabel 8300 5150 2    50   Input ~ 0
C3L
Text GLabel 10350 3600 2    50   Input ~ 0
C2H
Text GLabel 10350 3800 2    50   Input ~ 0
C2L
$Comp
L Connector:Conn_01x06_Male J5
U 1 1
P 9350 1750
F 0 "J5" V 9412 1994 50  0000 L CNN
F 1 "CAN" V 9503 1994 50  0000 L CNN
F 2 "Connector_Wago:Wago_734-166_1x06_P3.50mm_Horizontal" H 9350 1750 50  0001 C CNN
F 3 "~" H 9350 1750 50  0001 C CNN
	1    9350 1750
	0    1    1    0   
$EndComp
Text GLabel 9050 1950 3    50   Input ~ 0
C1H
Text GLabel 9150 1950 3    50   Input ~ 0
C1L
Text GLabel 9250 1950 3    50   Input ~ 0
C2H
Text GLabel 9350 1950 3    50   Input ~ 0
C2L
Text GLabel 9450 1950 3    50   Input ~ 0
C3H
Text GLabel 9550 1950 3    50   Input ~ 0
C3L
Wire Wire Line
	5100 7100 5400 7100
Connection ~ 5100 7100
Connection ~ 5400 7100
$Comp
L power:+3.3V #PWR015
U 1 1
P 5400 6450
F 0 "#PWR015" H 5400 6300 50  0001 C CNN
F 1 "+3.3V" H 5415 6623 50  0000 C CNN
F 2 "" H 5400 6450 50  0001 C CNN
F 3 "" H 5400 6450 50  0001 C CNN
	1    5400 6450
	1    0    0    -1  
$EndComp
Wire Wire Line
	5400 6450 5400 6550
Connection ~ 5400 6550
$Comp
L power:+5VA #PWR014
U 1 1
P 5100 6450
F 0 "#PWR014" H 5100 6300 50  0001 C CNN
F 1 "+5VA" H 5115 6623 50  0000 C CNN
F 2 "" H 5100 6450 50  0001 C CNN
F 3 "" H 5100 6450 50  0001 C CNN
	1    5100 6450
	1    0    0    -1  
$EndComp
Wire Wire Line
	5100 6450 5100 6550
Connection ~ 5100 6550
$Comp
L Device:C_Small C3
U 1 1
P 4350 6750
F 0 "C3" H 4258 6796 50  0000 R CNN
F 1 "100n" H 4258 6705 50  0000 R CNN
F 2 "Capacitor_SMD:C_0805_2012Metric_Pad1.18x1.45mm_HandSolder" H 4350 6750 50  0001 C CNN
F 3 "~" H 4350 6750 50  0001 C CNN
	1    4350 6750
	1    0    0    -1  
$EndComp
Wire Wire Line
	4350 6650 4350 6550
Connection ~ 4350 6550
Wire Wire Line
	4350 6550 4400 6550
Wire Wire Line
	4350 6850 4350 7100
Connection ~ 4350 7100
Wire Wire Line
	4350 7100 4500 7100
$Comp
L Mechanical:MountingHole H3
U 1 1
P 4000 5450
F 0 "H3" H 4100 5496 50  0000 L CNN
F 1 "MountingHole" H 4100 5405 50  0000 L CNN
F 2 "MountingHole:MountingHole_3.2mm_M3_DIN965" H 4000 5450 50  0001 C CNN
F 3 "~" H 4000 5450 50  0001 C CNN
	1    4000 5450
	1    0    0    -1  
$EndComp
$Comp
L Mechanical:MountingHole H1
U 1 1
P 3800 5450
F 0 "H1" H 3900 5496 50  0000 L CNN
F 1 "MountingHole" H 3900 5405 50  0000 L CNN
F 2 "MountingHole:MountingHole_3.2mm_M3_DIN965" H 3800 5450 50  0001 C CNN
F 3 "~" H 3800 5450 50  0001 C CNN
	1    3800 5450
	1    0    0    -1  
$EndComp
$Comp
L Mechanical:MountingHole H2
U 1 1
P 3800 5650
F 0 "H2" H 3900 5696 50  0000 L CNN
F 1 "MountingHole" H 3900 5605 50  0000 L CNN
F 2 "MountingHole:MountingHole_3.2mm_M3_DIN965" H 3800 5650 50  0001 C CNN
F 3 "~" H 3800 5650 50  0001 C CNN
	1    3800 5650
	1    0    0    -1  
$EndComp
$Comp
L Mechanical:MountingHole H4
U 1 1
P 4000 5650
F 0 "H4" H 4100 5696 50  0000 L CNN
F 1 "MountingHole" H 4100 5605 50  0000 L CNN
F 2 "MountingHole:MountingHole_3.2mm_M3_DIN965" H 4000 5650 50  0001 C CNN
F 3 "~" H 4000 5650 50  0001 C CNN
	1    4000 5650
	1    0    0    -1  
$EndComp
NoConn ~ 4000 1150
Wire Wire Line
	4100 1300 4000 1300
Wire Wire Line
	4100 1050 4100 1300
$Comp
L Regulator_Switching:LM2596S-5 U2
U 1 1
P 2900 6450
F 0 "U2" H 2900 6817 50  0000 C CNN
F 1 "LM2596S-5" H 2900 6726 50  0000 C CNN
F 2 "Package_TO_SOT_SMD:TO-263-5_TabPin3" H 2950 6200 50  0001 L CIN
F 3 "http://www.ti.com/lit/ds/symlink/lm2596.pdf" H 2900 6450 50  0001 C CNN
	1    2900 6450
	1    0    0    -1  
$EndComp
Connection ~ 2400 6550
$Comp
L Device:C_Small C10
U 1 1
P 6300 6750
F 0 "C10" H 6208 6796 50  0000 R CNN
F 1 "100n" H 6208 6705 50  0000 R CNN
F 2 "Capacitor_SMD:C_0805_2012Metric_Pad1.18x1.45mm_HandSolder" H 6300 6750 50  0001 C CNN
F 3 "~" H 6300 6750 50  0001 C CNN
	1    6300 6750
	1    0    0    -1  
$EndComp
Wire Wire Line
	6000 7100 6300 7100
Wire Wire Line
	6300 7100 6300 6850
Connection ~ 6000 7100
$Comp
L power:+5V #PWR018
U 1 1
P 6300 6450
F 0 "#PWR018" H 6300 6300 50  0001 C CNN
F 1 "+5V" H 6315 6623 50  0000 C CNN
F 2 "" H 6300 6450 50  0001 C CNN
F 3 "" H 6300 6450 50  0001 C CNN
	1    6300 6450
	1    0    0    -1  
$EndComp
Wire Wire Line
	6300 6450 6300 6550
$Comp
L Device:C_Small C11
U 1 1
P 6500 6750
F 0 "C11" H 6408 6796 50  0000 R CNN
F 1 "100n" H 6408 6705 50  0000 R CNN
F 2 "Capacitor_SMD:C_0805_2012Metric_Pad1.18x1.45mm_HandSolder" H 6500 6750 50  0001 C CNN
F 3 "~" H 6500 6750 50  0001 C CNN
	1    6500 6750
	1    0    0    -1  
$EndComp
Wire Wire Line
	6500 6650 6500 6550
Wire Wire Line
	6500 6550 6300 6550
Connection ~ 6300 6550
Wire Wire Line
	6300 6550 6300 6650
Wire Wire Line
	6300 7100 6500 7100
Wire Wire Line
	6500 7100 6500 6850
Connection ~ 6300 7100
$Comp
L Device:D_TVS_x2_AAC D7
U 1 1
P 9300 1200
F 0 "D7" H 9300 1417 50  0000 C CNN
F 1 "D_TVS_x2_AAC" H 9300 1326 50  0000 C CNN
F 2 "Package_TO_SOT_SMD:SOT-23" H 9150 1200 50  0001 C CNN
F 3 "~" H 9150 1200 50  0001 C CNN
	1    9300 1200
	1    0    0    -1  
$EndComp
$Comp
L power:GND #PWR033
U 1 1
P 9300 1450
F 0 "#PWR033" H 9300 1200 50  0001 C CNN
F 1 "GND" H 9305 1277 50  0000 C CNN
F 2 "" H 9300 1450 50  0001 C CNN
F 3 "" H 9300 1450 50  0001 C CNN
	1    9300 1450
	1    0    0    -1  
$EndComp
Wire Wire Line
	9300 1350 9300 1450
Text GLabel 8950 1200 0    50   Input ~ 0
C1H
Text GLabel 9650 1200 2    50   Input ~ 0
C1L
$Comp
L Device:D_TVS_x2_AAC D8
U 1 1
P 10450 1200
F 0 "D8" H 10450 1417 50  0000 C CNN
F 1 "D_TVS_x2_AAC" H 10450 1326 50  0000 C CNN
F 2 "Package_TO_SOT_SMD:SOT-23" H 10300 1200 50  0001 C CNN
F 3 "~" H 10300 1200 50  0001 C CNN
	1    10450 1200
	1    0    0    -1  
$EndComp
$Comp
L power:GND #PWR041
U 1 1
P 10450 1450
F 0 "#PWR041" H 10450 1200 50  0001 C CNN
F 1 "GND" H 10455 1277 50  0000 C CNN
F 2 "" H 10450 1450 50  0001 C CNN
F 3 "" H 10450 1450 50  0001 C CNN
	1    10450 1450
	1    0    0    -1  
$EndComp
Wire Wire Line
	10450 1350 10450 1450
Text GLabel 10100 1200 0    50   Input ~ 0
C3H
Text GLabel 10800 1200 2    50   Input ~ 0
C3L
$Comp
L Device:D_TVS_x2_AAC D9
U 1 1
P 10500 2000
F 0 "D9" H 10500 2217 50  0000 C CNN
F 1 "D_TVS_x2_AAC" H 10500 2126 50  0000 C CNN
F 2 "Package_TO_SOT_SMD:SOT-23" H 10350 2000 50  0001 C CNN
F 3 "~" H 10350 2000 50  0001 C CNN
	1    10500 2000
	1    0    0    -1  
$EndComp
$Comp
L power:GND #PWR042
U 1 1
P 10500 2250
F 0 "#PWR042" H 10500 2000 50  0001 C CNN
F 1 "GND" H 10505 2077 50  0000 C CNN
F 2 "" H 10500 2250 50  0001 C CNN
F 3 "" H 10500 2250 50  0001 C CNN
	1    10500 2250
	1    0    0    -1  
$EndComp
Wire Wire Line
	10500 2150 10500 2250
Text GLabel 10150 2000 0    50   Input ~ 0
C2H
Text GLabel 10850 2000 2    50   Input ~ 0
C2L
$Comp
L power:PWR_FLAG #FLG0101
U 1 1
P 4350 900
F 0 "#FLG0101" H 4350 975 50  0001 C CNN
F 1 "PWR_FLAG" H 4350 1073 50  0000 C CNN
F 2 "" H 4350 900 50  0001 C CNN
F 3 "~" H 4350 900 50  0001 C CNN
	1    4350 900 
	1    0    0    -1  
$EndComp
Wire Wire Line
	4350 900  4350 1050
Wire Wire Line
	4350 1050 4100 1050
Connection ~ 4100 1050
$Comp
L Transistor_BJT:MMBT3904 Q1
U 1 1
P 2300 6850
F 0 "Q1" H 2491 6896 50  0000 L CNN
F 1 "MMBT3904" H 2491 6805 50  0000 L CNN
F 2 "Package_TO_SOT_SMD:SOT-23" H 2500 6775 50  0001 L CIN
F 3 "https://www.onsemi.com/pub/Collateral/2N3903-D.PDF" H 2300 6850 50  0001 L CNN
	1    2300 6850
	1    0    0    -1  
$EndComp
$Comp
L Interface_CAN_LIN:MCP2562-E-SN U4
U 1 1
P 7800 3700
F 0 "U4" H 7800 4281 50  0000 C CNN
F 1 "MCP2562-E-SN" H 7800 4190 50  0000 C CNN
F 2 "Package_SO:SOIC-8_3.9x4.9mm_P1.27mm" H 7800 3200 50  0001 C CIN
F 3 "http://ww1.microchip.com/downloads/en/DeviceDoc/25167A.pdf" H 7800 3700 50  0001 C CNN
	1    7800 3700
	1    0    0    -1  
$EndComp
$Comp
L Interface_CAN_LIN:MCP2562-E-SN U6
U 1 1
P 9850 3700
F 0 "U6" H 9850 4281 50  0000 C CNN
F 1 "MCP2562-E-SN" H 9850 4190 50  0000 C CNN
F 2 "Package_SO:SOIC-8_3.9x4.9mm_P1.27mm" H 9850 3200 50  0001 C CIN
F 3 "http://ww1.microchip.com/downloads/en/DeviceDoc/25167A.pdf" H 9850 3700 50  0001 C CNN
	1    9850 3700
	1    0    0    -1  
$EndComp
$Comp
L Interface_CAN_LIN:MCP2562-E-SN U5
U 1 1
P 7800 5050
F 0 "U5" H 7800 5631 50  0000 C CNN
F 1 "MCP2562-E-SN" H 7800 5540 50  0000 C CNN
F 2 "Package_SO:SOIC-8_3.9x4.9mm_P1.27mm" H 7800 4550 50  0001 C CIN
F 3 "http://ww1.microchip.com/downloads/en/DeviceDoc/25167A.pdf" H 7800 5050 50  0001 C CNN
	1    7800 5050
	1    0    0    -1  
$EndComp
NoConn ~ 1800 2700
$EndSCHEMATC
